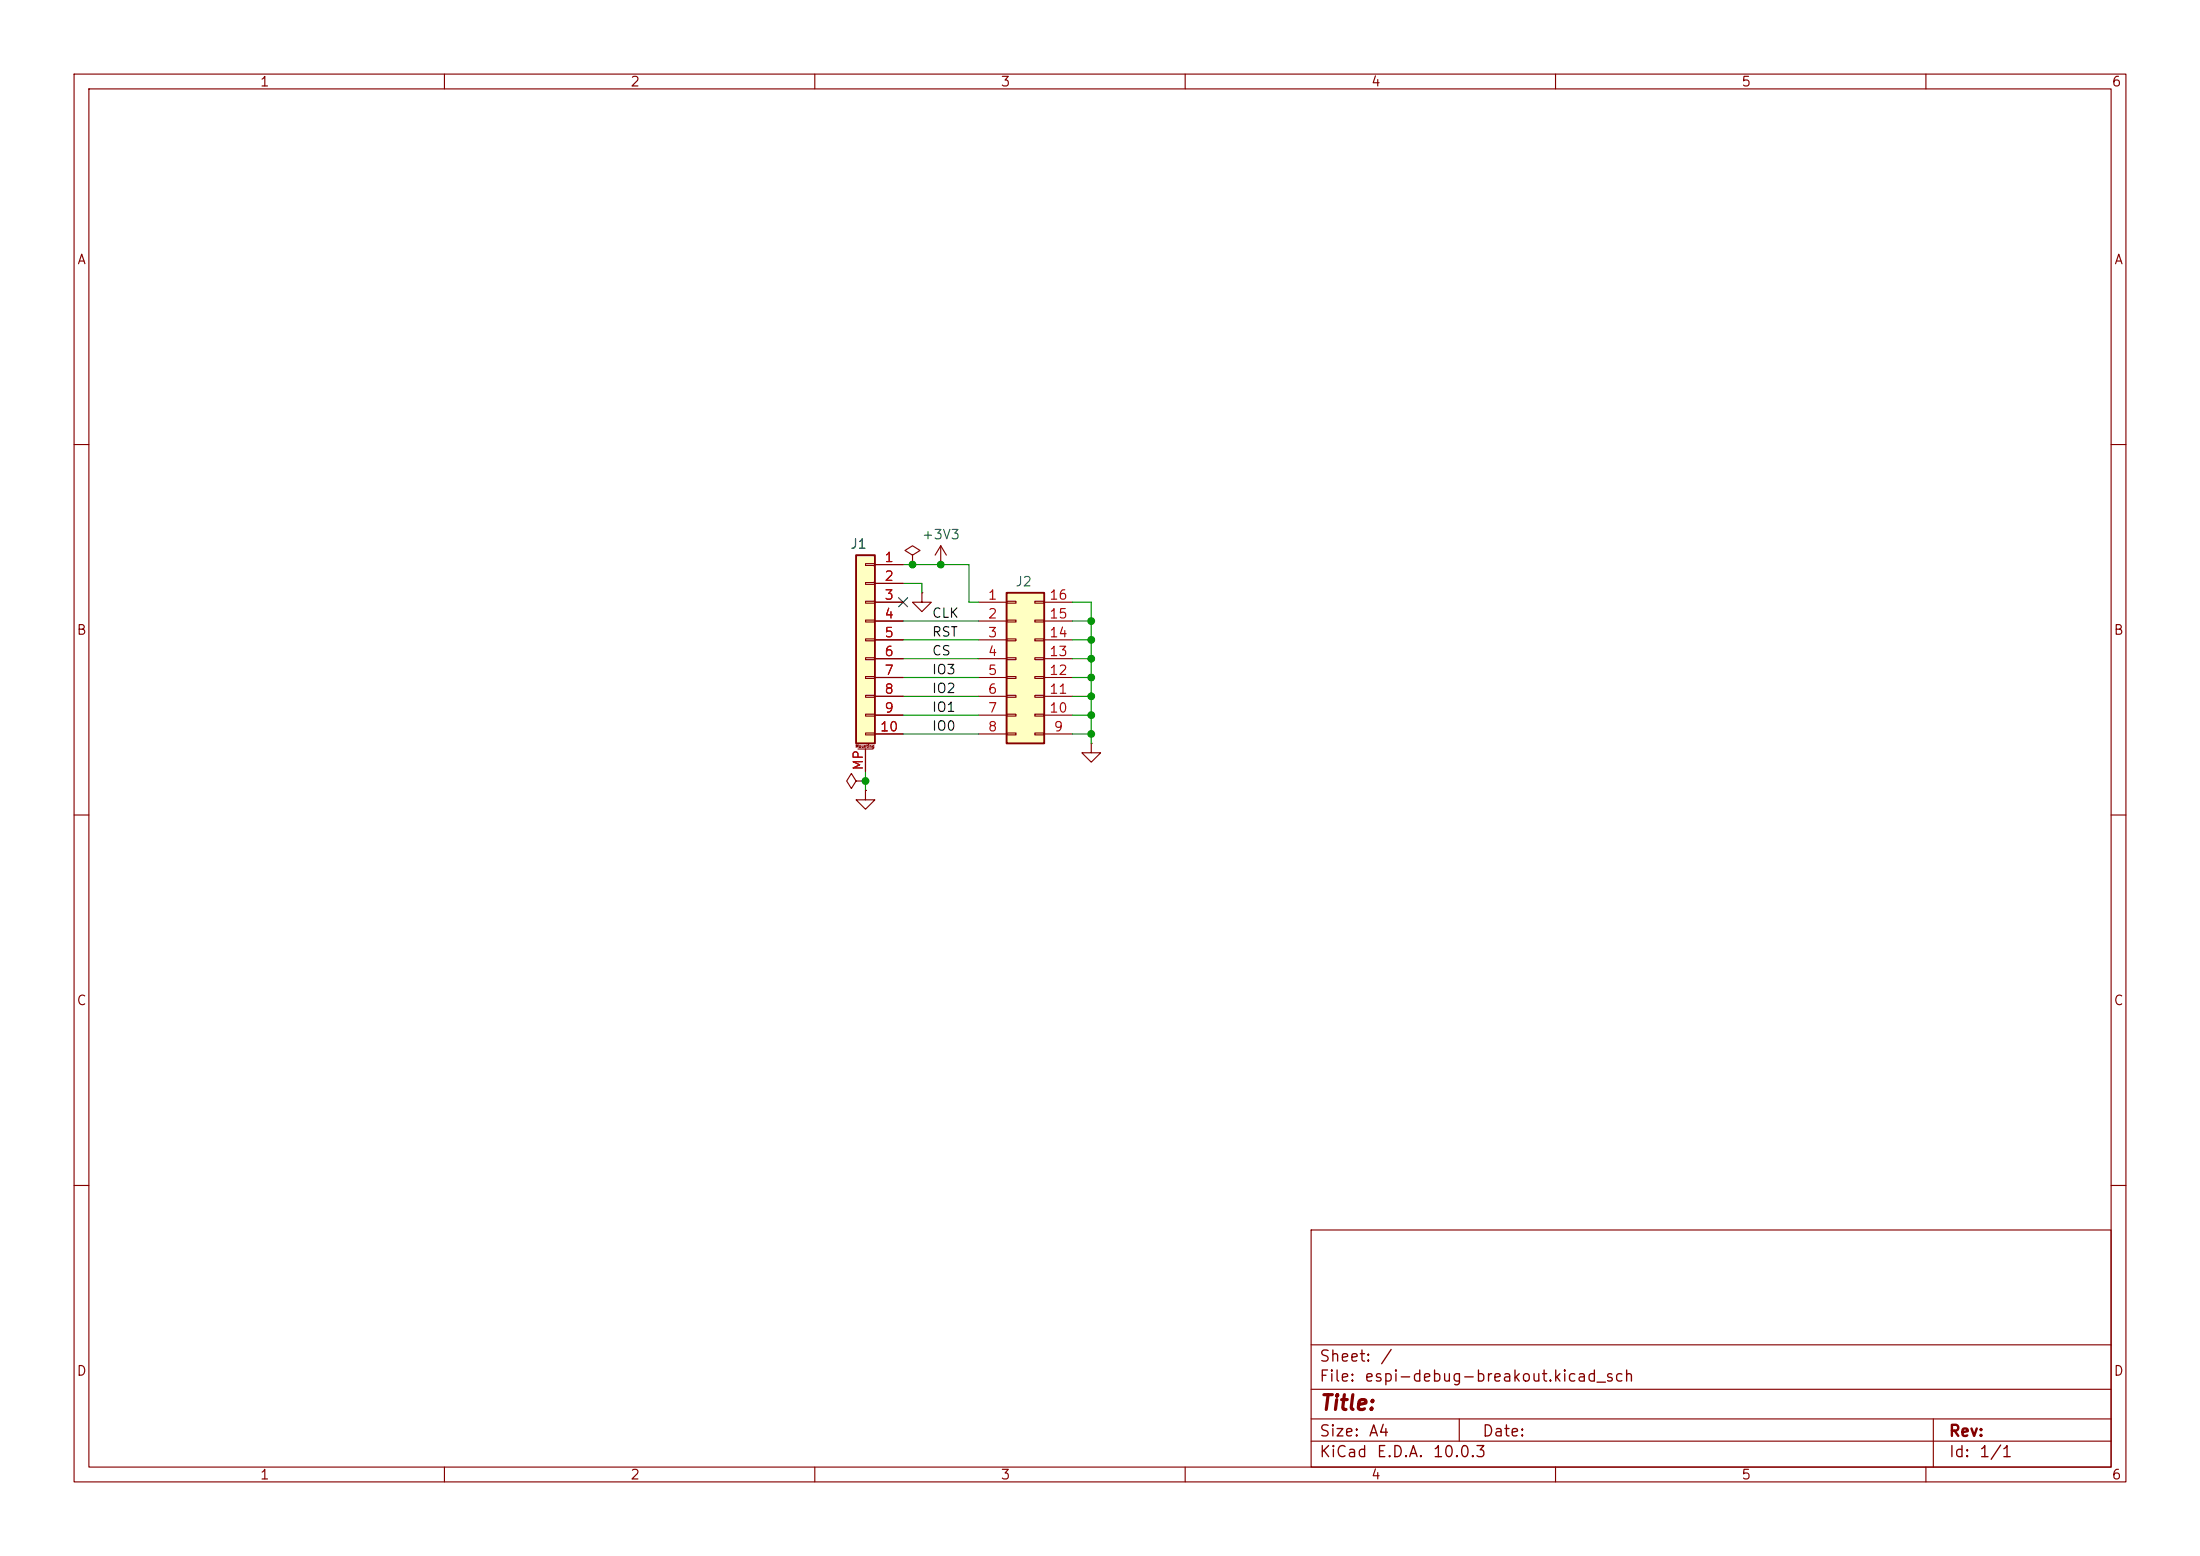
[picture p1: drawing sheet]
(kicad_sch
 (version 20260306)
 (generator "eeschema")
 (generator_version "10.0")
 (paper "A4")
 (lib_symbols
  (symbol "Connector_Generic:Conn_02x08_Counter_Clockwise"
   (pin_names
    (offset 1.016) (hide yes)) (exclude_from_sim no) (in_bom yes) (on_board yes)
   (in_pos_files yes)
   (duplicate_pin_numbers_are_jumpers no)
   (property "Reference" "J" (at 1.27 10.16 0) (show_name no) (do_not_autoplace no) (effects (font (size 1.27 1.27))))
   (property "Value" "Conn_02x08_Counter_Clockwise" (at 1.27 -12.7 0) (show_name no) (do_not_autoplace no) (effects (font (size 1.27 1.27))))
   (property "Footprint" "" (at 0 0 0) (show_name no) (do_not_autoplace no) (hide yes) (effects (font (size 1.27 1.27))))
   (property "Datasheet" "" (at 0 0 0) (show_name no) (do_not_autoplace no) (hide yes) (effects (font (size 1.27 1.27))))
   (property "Description" "Generic connector, double row, 02x08, counter clockwise pin numbering scheme (similar to DIP package numbering), script generated (kicad-library-utils/schlib/autogen/connector/)" (at 0 0 0) (show_name no) (do_not_autoplace no) (hide yes) (effects (font (size 1.27 1.27))))
   (symbol "Conn_02x08_Counter_Clockwise_1_1"
    (rectangle (start -1.27 8.89) (end 3.81 -11.43) (stroke (width 0.254) (type default)) (fill (type background)))
    (rectangle (start -1.27 7.747) (end 0 7.493) (stroke (width 0.1524) (type default)) (fill (type none)))
    (rectangle (start -1.27 5.207) (end 0 4.953) (stroke (width 0.1524) (type default)) (fill (type none)))
    (rectangle (start -1.27 2.667) (end 0 2.413) (stroke (width 0.1524) (type default)) (fill (type none)))
    (rectangle (start -1.27 0.127) (end 0 -0.127) (stroke (width 0.1524) (type default)) (fill (type none)))
    (rectangle (start -1.27 -2.413) (end 0 -2.667) (stroke (width 0.1524) (type default)) (fill (type none)))
    (rectangle (start -1.27 -4.953) (end 0 -5.207) (stroke (width 0.1524) (type default)) (fill (type none)))
    (rectangle (start -1.27 -7.493) (end 0 -7.747) (stroke (width 0.1524) (type default)) (fill (type none)))
    (rectangle (start -1.27 -10.033) (end 0 -10.287) (stroke (width 0.1524) (type default)) (fill (type none)))
    (rectangle (start 3.81 7.747) (end 2.54 7.493) (stroke (width 0.1524) (type default)) (fill (type none)))
    (rectangle (start 3.81 5.207) (end 2.54 4.953) (stroke (width 0.1524) (type default)) (fill (type none)))
    (rectangle (start 3.81 2.667) (end 2.54 2.413) (stroke (width 0.1524) (type default)) (fill (type none)))
    (rectangle (start 3.81 0.127) (end 2.54 -0.127) (stroke (width 0.1524) (type default)) (fill (type none)))
    (rectangle (start 3.81 -2.413) (end 2.54 -2.667) (stroke (width 0.1524) (type default)) (fill (type none)))
    (rectangle (start 3.81 -4.953) (end 2.54 -5.207) (stroke (width 0.1524) (type default)) (fill (type none)))
    (rectangle (start 3.81 -7.493) (end 2.54 -7.747) (stroke (width 0.1524) (type default)) (fill (type none)))
    (rectangle (start 3.81 -10.033) (end 2.54 -10.287) (stroke (width 0.1524) (type default)) (fill (type none)))
    (pin passive line (at -5.08 7.62 0) (length 3.81) (name "Pin_1" (effects (font (size 1.27 1.27)))) (number "1" (effects (font (size 1.27 1.27)))))
    (pin passive line (at -5.08 5.08 0) (length 3.81) (name "Pin_2" (effects (font (size 1.27 1.27)))) (number "2" (effects (font (size 1.27 1.27)))))
    (pin passive line (at -5.08 2.54 0) (length 3.81) (name "Pin_3" (effects (font (size 1.27 1.27)))) (number "3" (effects (font (size 1.27 1.27)))))
    (pin passive line (at -5.08 0 0) (length 3.81) (name "Pin_4" (effects (font (size 1.27 1.27)))) (number "4" (effects (font (size 1.27 1.27)))))
    (pin passive line (at -5.08 -2.54 0) (length 3.81) (name "Pin_5" (effects (font (size 1.27 1.27)))) (number "5" (effects (font (size 1.27 1.27)))))
    (pin passive line (at -5.08 -5.08 0) (length 3.81) (name "Pin_6" (effects (font (size 1.27 1.27)))) (number "6" (effects (font (size 1.27 1.27)))))
    (pin passive line (at -5.08 -7.62 0) (length 3.81) (name "Pin_7" (effects (font (size 1.27 1.27)))) (number "7" (effects (font (size 1.27 1.27)))))
    (pin passive line (at -5.08 -10.16 0) (length 3.81) (name "Pin_8" (effects (font (size 1.27 1.27)))) (number "8" (effects (font (size 1.27 1.27)))))
    (pin passive line (at 7.62 -10.16 180) (length 3.81) (name "Pin_9" (effects (font (size 1.27 1.27)))) (number "9" (effects (font (size 1.27 1.27)))))
    (pin passive line (at 7.62 -7.62 180) (length 3.81) (name "Pin_10" (effects (font (size 1.27 1.27)))) (number "10" (effects (font (size 1.27 1.27)))))
    (pin passive line (at 7.62 -5.08 180) (length 3.81) (name "Pin_11" (effects (font (size 1.27 1.27)))) (number "11" (effects (font (size 1.27 1.27)))))
    (pin passive line (at 7.62 -2.54 180) (length 3.81) (name "Pin_12" (effects (font (size 1.27 1.27)))) (number "12" (effects (font (size 1.27 1.27)))))
    (pin passive line (at 7.62 0 180) (length 3.81) (name "Pin_13" (effects (font (size 1.27 1.27)))) (number "13" (effects (font (size 1.27 1.27)))))
    (pin passive line (at 7.62 2.54 180) (length 3.81) (name "Pin_14" (effects (font (size 1.27 1.27)))) (number "14" (effects (font (size 1.27 1.27)))))
    (pin passive line (at 7.62 5.08 180) (length 3.81) (name "Pin_15" (effects (font (size 1.27 1.27)))) (number "15" (effects (font (size 1.27 1.27)))))
    (pin passive line (at 7.62 7.62 180) (length 3.81) (name "Pin_16" (effects (font (size 1.27 1.27)))) (number "16" (effects (font (size 1.27 1.27))))))
   (embedded_fonts no))
  (symbol "Connector_Generic_MountingPin:Conn_01x10_MountingPin"
   (pin_names
    (offset 1.016) (hide yes)) (exclude_from_sim no) (in_bom yes) (on_board yes)
   (in_pos_files yes)
   (duplicate_pin_numbers_are_jumpers no)
   (property "Reference" "J" (at 0 12.7 0) (show_name no) (do_not_autoplace no) (effects (font (size 1.27 1.27))))
   (property "Value" "Conn_01x10_MountingPin" (at 1.27 -15.24 0) (show_name no) (do_not_autoplace no) (effects (font (size 1.27 1.27)) (justify left)))
   (property "Footprint" "" (at 0 0 0) (show_name no) (do_not_autoplace no) (hide yes) (effects (font (size 1.27 1.27))))
   (property "Datasheet" "" (at 0 0 0) (show_name no) (do_not_autoplace no) (hide yes) (effects (font (size 1.27 1.27))))
   (property "Description" "Generic connectable mounting pin connector, single row, 01x10, script generated (kicad-library-utils/schlib/autogen/connector/)" (at 0 0 0) (show_name no) (do_not_autoplace no) (hide yes) (effects (font (size 1.27 1.27))))
   (symbol "Conn_01x10_MountingPin_1_1"
    (rectangle (start -1.27 11.43) (end 1.27 -13.97) (stroke (width 0.254) (type default)) (fill (type background)))
    (rectangle (start -1.27 10.287) (end 0 10.033) (stroke (width 0.1524) (type default)) (fill (type none)))
    (rectangle (start -1.27 7.747) (end 0 7.493) (stroke (width 0.1524) (type default)) (fill (type none)))
    (rectangle (start -1.27 5.207) (end 0 4.953) (stroke (width 0.1524) (type default)) (fill (type none)))
    (rectangle (start -1.27 2.667) (end 0 2.413) (stroke (width 0.1524) (type default)) (fill (type none)))
    (rectangle (start -1.27 0.127) (end 0 -0.127) (stroke (width 0.1524) (type default)) (fill (type none)))
    (rectangle (start -1.27 -2.413) (end 0 -2.667) (stroke (width 0.1524) (type default)) (fill (type none)))
    (rectangle (start -1.27 -4.953) (end 0 -5.207) (stroke (width 0.1524) (type default)) (fill (type none)))
    (rectangle (start -1.27 -7.493) (end 0 -7.747) (stroke (width 0.1524) (type default)) (fill (type none)))
    (rectangle (start -1.27 -10.033) (end 0 -10.287) (stroke (width 0.1524) (type default)) (fill (type none)))
    (rectangle (start -1.27 -12.573) (end 0 -12.827) (stroke (width 0.1524) (type default)) (fill (type none)))
    (polyline (pts (xy -1.016 -14.732) (xy 1.016 -14.732)) (stroke (width 0.1524) (type default)) (fill (type none)))
    (text "Mounting" (at 0 -14.351 0) (effects (font (size 0.381 0.381))))
    (pin passive line (at -5.08 10.16 0) (length 3.81) (name "Pin_1" (effects (font (size 1.27 1.27)))) (number "1" (effects (font (size 1.27 1.27)))))
    (pin passive line (at -5.08 7.62 0) (length 3.81) (name "Pin_2" (effects (font (size 1.27 1.27)))) (number "2" (effects (font (size 1.27 1.27)))))
    (pin passive line (at -5.08 5.08 0) (length 3.81) (name "Pin_3" (effects (font (size 1.27 1.27)))) (number "3" (effects (font (size 1.27 1.27)))))
    (pin passive line (at -5.08 2.54 0) (length 3.81) (name "Pin_4" (effects (font (size 1.27 1.27)))) (number "4" (effects (font (size 1.27 1.27)))))
    (pin passive line (at -5.08 0 0) (length 3.81) (name "Pin_5" (effects (font (size 1.27 1.27)))) (number "5" (effects (font (size 1.27 1.27)))))
    (pin passive line (at -5.08 -2.54 0) (length 3.81) (name "Pin_6" (effects (font (size 1.27 1.27)))) (number "6" (effects (font (size 1.27 1.27)))))
    (pin passive line (at -5.08 -5.08 0) (length 3.81) (name "Pin_7" (effects (font (size 1.27 1.27)))) (number "7" (effects (font (size 1.27 1.27)))))
    (pin passive line (at -5.08 -7.62 0) (length 3.81) (name "Pin_8" (effects (font (size 1.27 1.27)))) (number "8" (effects (font (size 1.27 1.27)))))
    (pin passive line (at -5.08 -10.16 0) (length 3.81) (name "Pin_9" (effects (font (size 1.27 1.27)))) (number "9" (effects (font (size 1.27 1.27)))))
    (pin passive line (at -5.08 -12.7 0) (length 3.81) (name "Pin_10" (effects (font (size 1.27 1.27)))) (number "10" (effects (font (size 1.27 1.27)))))
    (pin passive line (at 0 -17.78 90) (length 3.048) (name "MountPin" (effects (font (size 1.27 1.27)))) (number "MP" (effects (font (size 1.27 1.27))))))
   (embedded_fonts no))
  (symbol "power:+3.3V"
   (power global)
   (pin_numbers (hide yes))
   (pin_names
    (offset 0) (hide yes)) (exclude_from_sim no) (in_bom yes) (on_board yes)
   (in_pos_files yes)
   (duplicate_pin_numbers_are_jumpers no)
   (property "Reference" "#PWR" (at 0 -3.81 0) (show_name no) (do_not_autoplace no) (hide yes) (effects (font (size 1.27 1.27))))
   (property "Value" "+3.3V" (at 0 3.556 0) (show_name no) (do_not_autoplace no) (effects (font (size 1.27 1.27))))
   (property "Footprint" "" (at 0 0 0) (show_name no) (do_not_autoplace no) (hide yes) (effects (font (size 1.27 1.27))))
   (property "Datasheet" "" (at 0 0 0) (show_name no) (do_not_autoplace no) (hide yes) (effects (font (size 1.27 1.27))))
   (property "Description" "Power symbol creates a global label with name \"+3.3V\"" (at 0 0 0) (show_name no) (do_not_autoplace no) (hide yes) (effects (font (size 1.27 1.27))))
   (symbol "+3.3V_0_1"
    (polyline (pts (xy -0.762 1.27) (xy 0 2.54)) (stroke (width 0) (type default)) (fill (type none)))
    (polyline (pts (xy 0 2.54) (xy 0.762 1.27)) (stroke (width 0) (type default)) (fill (type none)))
    (polyline (pts (xy 0 0) (xy 0 2.54)) (stroke (width 0) (type default)) (fill (type none))))
   (symbol "+3.3V_1_1"
    (pin power_in line (at 0 0 90) (length 0) (name "" (effects (font (size 1.27 1.27)))) (number "1" (effects (font (size 1.27 1.27))))))
   (embedded_fonts no))
  (symbol "power:GND"
   (power global)
   (pin_numbers (hide yes))
   (pin_names
    (offset 0) (hide yes)) (exclude_from_sim no) (in_bom yes) (on_board yes)
   (in_pos_files yes)
   (duplicate_pin_numbers_are_jumpers no)
   (property "Reference" "#PWR" (at 0 -6.35 0) (show_name no) (do_not_autoplace no) (hide yes) (effects (font (size 1.27 1.27))))
   (property "Value" "GND" (at 0 -3.81 0) (show_name no) (do_not_autoplace no) (effects (font (size 1.27 1.27))))
   (property "Footprint" "" (at 0 0 0) (show_name no) (do_not_autoplace no) (hide yes) (effects (font (size 1.27 1.27))))
   (property "Datasheet" "" (at 0 0 0) (show_name no) (do_not_autoplace no) (hide yes) (effects (font (size 1.27 1.27))))
   (property "Description" "Power symbol creates a global label with name \"GND\" , ground" (at 0 0 0) (show_name no) (do_not_autoplace no) (hide yes) (effects (font (size 1.27 1.27))))
   (symbol "GND_0_1"
    (polyline (pts (xy 0 0) (xy 0 -1.27) (xy 1.27 -1.27) (xy 0 -2.54) (xy -1.27 -1.27) (xy 0 -1.27)) (stroke (width 0) (type default)) (fill (type none))))
   (symbol "GND_1_1"
    (pin power_in line (at 0 0 270) (length 0) (name "" (effects (font (size 1.27 1.27)))) (number "1" (effects (font (size 1.27 1.27))))))
   (embedded_fonts no))
  (symbol "power:PWR_FLAG"
   (power global)
   (pin_numbers (hide yes))
   (pin_names
    (offset 0) (hide yes)) (exclude_from_sim no) (in_bom yes) (on_board yes)
   (in_pos_files yes)
   (duplicate_pin_numbers_are_jumpers no)
   (property "Reference" "#FLG" (at 0 1.905 0) (show_name no) (do_not_autoplace no) (hide yes) (effects (font (size 1.27 1.27))))
   (property "Value" "PWR_FLAG" (at 0 3.81 0) (show_name no) (do_not_autoplace no) (effects (font (size 1.27 1.27))))
   (property "Footprint" "" (at 0 0 0) (show_name no) (do_not_autoplace no) (hide yes) (effects (font (size 1.27 1.27))))
   (property "Datasheet" "" (at 0 0 0) (show_name no) (do_not_autoplace no) (hide yes) (effects (font (size 1.27 1.27))))
   (property "Description" "Special symbol for telling ERC where power comes from" (at 0 0 0) (show_name no) (do_not_autoplace no) (hide yes) (effects (font (size 1.27 1.27))))
   (symbol "PWR_FLAG_0_0"
    (pin power_out line (at 0 0 90) (length 0) (name "" (effects (font (size 1.27 1.27)))) (number "1" (effects (font (size 1.27 1.27))))))
   (symbol "PWR_FLAG_0_1"
    (polyline (pts (xy 0 0) (xy 0 1.27) (xy -1.016 1.905) (xy 0 2.54) (xy 1.016 1.905) (xy 0 1.27)) (stroke (width 0) (type default)) (fill (type none))))
   (embedded_fonts no)))
 (junction
  (at 127 76.2)
  (diameter 0)
  (color 0 0 0 0))
 (junction
  (at 147.32 99.06)
  (diameter 0)
  (color 0 0 0 0))
 (junction
  (at 116.84 105.41)
  (diameter 0)
  (color 0 0 0 0))
 (junction
  (at 147.32 86.36)
  (diameter 0)
  (color 0 0 0 0))
 (junction
  (at 147.32 93.98)
  (diameter 0)
  (color 0 0 0 0))
 (junction
  (at 147.32 83.82)
  (diameter 0)
  (color 0 0 0 0))
 (junction
  (at 147.32 88.9)
  (diameter 0)
  (color 0 0 0 0))
 (junction
  (at 147.32 96.52)
  (diameter 0)
  (color 0 0 0 0))
 (junction
  (at 147.32 91.44)
  (diameter 0)
  (color 0 0 0 0))
 (junction
  (at 123.19 76.2)
  (diameter 0)
  (color 0 0 0 0))
 (no_connect
  (at 121.92 81.28))
 (wire
  (pts (xy 130.81 76.2) (xy 127 76.2))
  (stroke (width 0) (type default)))
 (wire
  (pts (xy 147.32 88.9) (xy 147.32 91.44))
  (stroke (width 0) (type default)))
 (wire
  (pts (xy 147.32 96.52) (xy 147.32 99.06))
  (stroke (width 0) (type default)))
 (wire
  (pts (xy 144.78 96.52) (xy 147.32 96.52))
  (stroke (width 0) (type default)))
 (wire
  (pts (xy 147.32 83.82) (xy 147.32 86.36))
  (stroke (width 0) (type default)))
 (wire
  (pts (xy 121.92 99.06) (xy 132.08 99.06))
  (stroke (width 0) (type default)))
 (wire
  (pts (xy 121.92 76.2) (xy 123.19 76.2))
  (stroke (width 0) (type default)))
 (wire
  (pts (xy 147.32 86.36) (xy 147.32 88.9))
  (stroke (width 0) (type default)))
 (wire
  (pts (xy 147.32 99.06) (xy 147.32 100.33))
  (stroke (width 0) (type default)))
 (wire
  (pts (xy 121.92 83.82) (xy 132.08 83.82))
  (stroke (width 0) (type default)))
 (wire
  (pts (xy 116.84 105.41) (xy 116.84 104.14))
  (stroke (width 0) (type default)))
 (wire
  (pts (xy 144.78 86.36) (xy 147.32 86.36))
  (stroke (width 0) (type default)))
 (wire
  (pts (xy 130.81 81.28) (xy 132.08 81.28))
  (stroke (width 0) (type default)))
 (wire
  (pts (xy 144.78 83.82) (xy 147.32 83.82))
  (stroke (width 0) (type default)))
 (wire
  (pts (xy 144.78 91.44) (xy 147.32 91.44))
  (stroke (width 0) (type default)))
 (wire
  (pts (xy 124.46 78.74) (xy 124.46 80.01))
  (stroke (width 0) (type default)))
 (wire
  (pts (xy 121.92 88.9) (xy 132.08 88.9))
  (stroke (width 0) (type default)))
 (wire
  (pts (xy 144.78 93.98) (xy 147.32 93.98))
  (stroke (width 0) (type default)))
 (wire
  (pts (xy 147.32 91.44) (xy 147.32 93.98))
  (stroke (width 0) (type default)))
 (wire
  (pts (xy 147.32 93.98) (xy 147.32 96.52))
  (stroke (width 0) (type default)))
 (wire
  (pts (xy 147.32 81.28) (xy 147.32 83.82))
  (stroke (width 0) (type default)))
 (wire
  (pts (xy 121.92 91.44) (xy 132.08 91.44))
  (stroke (width 0) (type default)))
 (wire
  (pts (xy 144.78 81.28) (xy 147.32 81.28))
  (stroke (width 0) (type default)))
 (wire
  (pts (xy 121.92 93.98) (xy 132.08 93.98))
  (stroke (width 0) (type default)))
 (wire
  (pts (xy 116.84 106.68) (xy 116.84 105.41))
  (stroke (width 0) (type default)))
 (wire
  (pts (xy 121.92 86.36) (xy 132.08 86.36))
  (stroke (width 0) (type default)))
 (wire
  (pts (xy 130.81 76.2) (xy 130.81 81.28))
  (stroke (width 0) (type default)))
 (wire
  (pts (xy 144.78 88.9) (xy 147.32 88.9))
  (stroke (width 0) (type default)))
 (wire
  (pts (xy 121.92 78.74) (xy 124.46 78.74))
  (stroke (width 0) (type default)))
 (wire
  (pts (xy 121.92 96.52) (xy 132.08 96.52))
  (stroke (width 0) (type default)))
 (wire
  (pts (xy 144.78 99.06) (xy 147.32 99.06))
  (stroke (width 0) (type default)))
 (wire
  (pts (xy 123.19 76.2) (xy 127 76.2))
  (stroke (width 0) (type default)))
 (label "IO2"
  (at 125.73 93.98 0)
  (effects (font (size 1.27 1.27)) (justify left bottom)))
 (label "CLK"
  (at 125.73 83.82 0)
  (effects (font (size 1.27 1.27)) (justify left bottom)))
 (label "RST"
  (at 125.73 86.36 0)
  (effects (font (size 1.27 1.27)) (justify left bottom)))
 (label "CS"
  (at 125.73 88.9 0)
  (effects (font (size 1.27 1.27)) (justify left bottom)))
 (label "IO0"
  (at 125.73 99.06 0)
  (effects (font (size 1.27 1.27)) (justify left bottom)))
 (label "IO1"
  (at 125.73 96.52 0)
  (effects (font (size 1.27 1.27)) (justify left bottom)))
 (label "IO3"
  (at 125.73 91.44 0)
  (effects (font (size 1.27 1.27)) (justify left bottom)))
 (symbol
  (lib_id "power:+3.3V")
  (at 127 76.2 0)
  (unit 1)
  (body_style 1)
  (exclude_from_sim no)
  (in_bom yes)
  (on_board yes)
  (in_pos_files yes)
  (dnp no)
  (property "Reference" "#PWR03" (at 127 80.01 0) (hide yes) (show_name no) (do_not_autoplace no) (effects (font (size 1.27 1.27))))
  (property "Value" "+3V3" (at 127 72.136 0) (show_name no) (do_not_autoplace no) (effects (font (size 1.27 1.27))))
  (property "Footprint" "" (at 127 76.2 0) (hide yes) (show_name no) (do_not_autoplace no) (effects (font (size 1.27 1.27))))
  (property "Datasheet" "" (at 127 76.2 0) (hide yes) (show_name no) (do_not_autoplace no) (effects (font (size 1.27 1.27))))
  (property "Description" "Power symbol creates a global label with name \"+3.3V\"" (at 127 76.2 0) (hide yes) (show_name no) (do_not_autoplace no) (effects (font (size 1.27 1.27))))
  (pin "1"))
 (symbol
  (lib_id "power:GND")
  (at 116.84 106.68 0)
  (unit 1)
  (body_style 1)
  (exclude_from_sim no)
  (in_bom yes)
  (on_board yes)
  (in_pos_files yes)
  (dnp no)
  (fields_autoplaced yes)
  (property "Reference" "#PWR01" (at 116.84 113.03 0) (hide yes) (show_name no) (do_not_autoplace no) (effects (font (size 1.27 1.27))))
  (property "Value" "GND" (at 116.84 111.76 0) (hide yes) (show_name no) (do_not_autoplace no) (effects (font (size 1.27 1.27))))
  (property "Footprint" "" (at 116.84 106.68 0) (hide yes) (show_name no) (do_not_autoplace no) (effects (font (size 1.27 1.27))))
  (property "Datasheet" "" (at 116.84 106.68 0) (hide yes) (show_name no) (do_not_autoplace no) (effects (font (size 1.27 1.27))))
  (property "Description" "Power symbol creates a global label with name \"GND\" , ground" (at 116.84 106.68 0) (hide yes) (show_name no) (do_not_autoplace no) (effects (font (size 1.27 1.27))))
  (pin "1"))
 (symbol
  (lib_id "power:GND")
  (at 147.32 100.33 0)
  (unit 1)
  (body_style 1)
  (exclude_from_sim no)
  (in_bom yes)
  (on_board yes)
  (in_pos_files yes)
  (dnp no)
  (fields_autoplaced yes)
  (property "Reference" "#PWR04" (at 147.32 106.68 0) (hide yes) (show_name no) (do_not_autoplace no) (effects (font (size 1.27 1.27))))
  (property "Value" "GND" (at 147.32 105.41 0) (hide yes) (show_name no) (do_not_autoplace no) (effects (font (size 1.27 1.27))))
  (property "Footprint" "" (at 147.32 100.33 0) (hide yes) (show_name no) (do_not_autoplace no) (effects (font (size 1.27 1.27))))
  (property "Datasheet" "" (at 147.32 100.33 0) (hide yes) (show_name no) (do_not_autoplace no) (effects (font (size 1.27 1.27))))
  (property "Description" "Power symbol creates a global label with name \"GND\" , ground" (at 147.32 100.33 0) (hide yes) (show_name no) (do_not_autoplace no) (effects (font (size 1.27 1.27))))
  (pin "1"))
 (symbol
  (lib_id "Connector_Generic_MountingPin:Conn_01x10_MountingPin")
  (at 116.84 86.36 0)
  (mirror y)
  (unit 1)
  (body_style 1)
  (exclude_from_sim no)
  (in_bom yes)
  (on_board yes)
  (in_pos_files yes)
  (dnp no)
  (property "Reference" "J1" (at 117.094 73.406 0) (show_name no) (do_not_autoplace no) (effects (font (size 1.27 1.27)) (justify left)))
  (property "Value" "Conn_01x10_MountingPin" (at 114.3 89.2555 0) (hide yes) (show_name no) (do_not_autoplace no) (effects (font (size 1.27 1.27)) (justify left)))
  (property "Footprint" "00_footprints:Molex-FPC-0.5mm-10C-5051101092" (at 116.84 86.36 0) (hide yes) (show_name no) (do_not_autoplace no) (effects (font (size 1.27 1.27))))
  (property "Datasheet" "" (at 116.84 86.36 0) (hide yes) (show_name no) (do_not_autoplace no) (effects (font (size 1.27 1.27))))
  (property "Description" "Generic connectable mounting pin connector, single row, 01x10, script generated (kicad-library-utils/schlib/autogen/connector/)" (at 116.84 86.36 0) (hide yes) (show_name no) (do_not_autoplace no) (effects (font (size 1.27 1.27))))
  (pin "9")
  (pin "6")
  (pin "8")
  (pin "MP")
  (pin "5")
  (pin "4")
  (pin "10")
  (pin "7")
  (pin "3")
  (pin "2")
  (pin "1"))
 (symbol
  (lib_id "power:PWR_FLAG")
  (at 116.84 105.41 90)
  (unit 1)
  (body_style 1)
  (exclude_from_sim no)
  (in_bom yes)
  (on_board yes)
  (in_pos_files yes)
  (dnp no)
  (fields_autoplaced yes)
  (property "Reference" "#FLG03" (at 114.935 105.41 0) (hide yes) (show_name no) (do_not_autoplace no) (effects (font (size 1.27 1.27))))
  (property "Value" "PWR_FLAG" (at 111.76 105.41 0) (hide yes) (show_name no) (do_not_autoplace no) (effects (font (size 1.27 1.27))))
  (property "Footprint" "" (at 116.84 105.41 0) (hide yes) (show_name no) (do_not_autoplace no) (effects (font (size 1.27 1.27))))
  (property "Datasheet" "" (at 116.84 105.41 0) (hide yes) (show_name no) (do_not_autoplace no) (effects (font (size 1.27 1.27))))
  (property "Description" "Special symbol for telling ERC where power comes from" (at 116.84 105.41 0) (hide yes) (show_name no) (do_not_autoplace no) (effects (font (size 1.27 1.27))))
  (pin "1"))
 (symbol
  (lib_id "power:GND")
  (at 124.46 80.01 0)
  (unit 1)
  (body_style 1)
  (exclude_from_sim no)
  (in_bom yes)
  (on_board yes)
  (in_pos_files yes)
  (dnp no)
  (fields_autoplaced yes)
  (property "Reference" "#PWR02" (at 124.46 86.36 0) (hide yes) (show_name no) (do_not_autoplace no) (effects (font (size 1.27 1.27))))
  (property "Value" "GND" (at 124.46 85.09 0) (hide yes) (show_name no) (do_not_autoplace no) (effects (font (size 1.27 1.27))))
  (property "Footprint" "" (at 124.46 80.01 0) (hide yes) (show_name no) (do_not_autoplace no) (effects (font (size 1.27 1.27))))
  (property "Datasheet" "" (at 124.46 80.01 0) (hide yes) (show_name no) (do_not_autoplace no) (effects (font (size 1.27 1.27))))
  (property "Description" "Power symbol creates a global label with name \"GND\" , ground" (at 124.46 80.01 0) (hide yes) (show_name no) (do_not_autoplace no) (effects (font (size 1.27 1.27))))
  (pin "1"))
 (symbol
  (lib_id "Connector_Generic:Conn_02x08_Counter_Clockwise")
  (at 137.16 88.9 0)
  (unit 1)
  (body_style 1)
  (exclude_from_sim no)
  (in_bom yes)
  (on_board yes)
  (in_pos_files yes)
  (dnp no)
  (property "Reference" "J2" (at 138.176 78.486 0) (show_name no) (do_not_autoplace no) (effects (font (size 1.27 1.27))))
  (property "Value" "Conn_02x08_Counter_Clockwise" (at 138.43 77.47 0) (hide yes) (show_name no) (do_not_autoplace no) (effects (font (size 1.27 1.27))))
  (property "Footprint" "Connector_PinHeader_2.54mm:PinHeader_2x08_P2.54mm_Vertical" (at 137.16 88.9 0) (hide yes) (show_name no) (do_not_autoplace no) (effects (font (size 1.27 1.27))))
  (property "Datasheet" "" (at 137.16 88.9 0) (hide yes) (show_name no) (do_not_autoplace no) (effects (font (size 1.27 1.27))))
  (property "Description" "Generic connector, double row, 02x08, counter clockwise pin numbering scheme (similar to DIP package numbering), script generated (kicad-library-utils/schlib/autogen/connector/)" (at 137.16 88.9 0) (hide yes) (show_name no) (do_not_autoplace no) (effects (font (size 1.27 1.27))))
  (pin "1")
  (pin "11")
  (pin "8")
  (pin "14")
  (pin "9")
  (pin "5")
  (pin "16")
  (pin "7")
  (pin "3")
  (pin "13")
  (pin "10")
  (pin "6")
  (pin "4")
  (pin "12")
  (pin "2")
  (pin "15"))
 (symbol
  (lib_id "power:PWR_FLAG")
  (at 123.19 76.2 0)
  (unit 1)
  (body_style 1)
  (exclude_from_sim no)
  (in_bom yes)
  (on_board yes)
  (in_pos_files yes)
  (dnp no)
  (fields_autoplaced yes)
  (property "Reference" "#FLG02" (at 123.19 74.295 0) (hide yes) (show_name no) (do_not_autoplace no) (effects (font (size 1.27 1.27))))
  (property "Value" "PWR_FLAG" (at 123.19 71.12 0) (hide yes) (show_name no) (do_not_autoplace no) (effects (font (size 1.27 1.27))))
  (property "Footprint" "" (at 123.19 76.2 0) (hide yes) (show_name no) (do_not_autoplace no) (effects (font (size 1.27 1.27))))
  (property "Datasheet" "" (at 123.19 76.2 0) (hide yes) (show_name no) (do_not_autoplace no) (effects (font (size 1.27 1.27))))
  (property "Description" "Special symbol for telling ERC where power comes from" (at 123.19 76.2 0) (hide yes) (show_name no) (do_not_autoplace no) (effects (font (size 1.27 1.27))))
  (pin "1"))
 (sheet_instances
  (path ""
   (page "1")))
 (embedded_fonts no))
